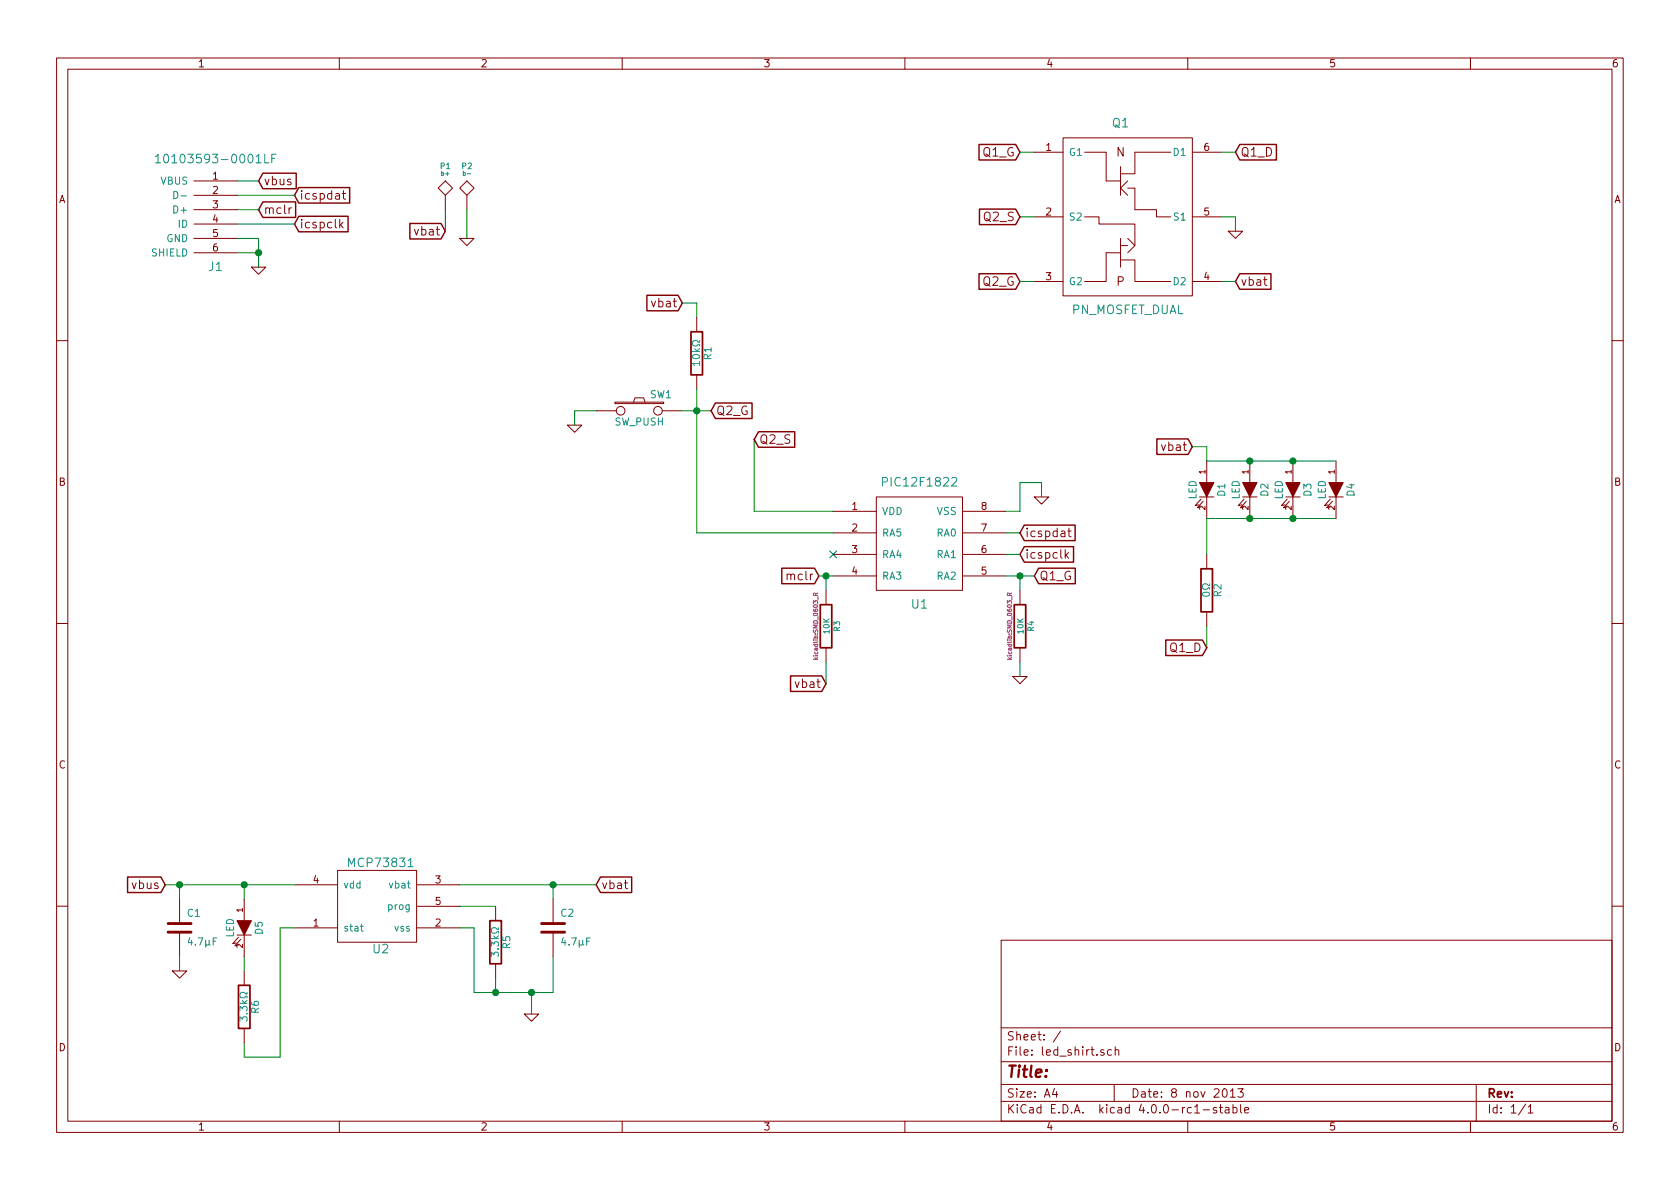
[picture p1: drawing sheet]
EESchema Schematic File Version 2
LIBS:led_shirt-rescue
LIBS:power
LIBS:device
LIBS:transistors
LIBS:conn
LIBS:linear
LIBS:regul
LIBS:74xx
LIBS:cmos4000
LIBS:adc-dac
LIBS:memory
LIBS:xilinx
LIBS:microcontrollers
LIBS:dsp
LIBS:microchip
LIBS:analog_switches
LIBS:motorola
LIBS:texas
LIBS:intel
LIBS:audio
LIBS:interface
LIBS:digital-audio
LIBS:philips
LIBS:display
LIBS:cypress
LIBS:siliconi
LIBS:opto
LIBS:atmel
LIBS:contrib
LIBS:valves
LIBS:noah
LIBS:extra
LIBS:kicadlib
LIBS:led_shirt-cache
EELAYER 25 0
EELAYER END
$Descr A4 11693 8268
encoding utf-8
Sheet 1 1
Title ""
Date "8 nov 2013"
Rev ""
Comp ""
Comment1 ""
Comment2 ""
Comment3 ""
Comment4 ""
$EndDescr
Text GLabel 8300 3100 0    60   Input ~ 0
vbat
Text GLabel 4750 2100 0    60   Input ~ 0
vbat
$Comp
L R-RESCUE-led_shirt R1
U 1 1
P 4850 2450
F 0 "R1" V 4930 2450 50  0000 C CNN
F 1 "10kΩ" V 4850 2450 50  0000 C CNN
F 2 "kicadlib:SMD_0603_R" H 4850 2450 60  0001 C CNN
F 3 "" H 4850 2450 60  0001 C CNN
	1    4850 2450
	1    0    0    -1  
$EndComp
$Comp
L R-RESCUE-led_shirt R2
U 1 1
P 8400 4100
F 0 "R2" V 8480 4100 50  0000 C CNN
F 1 "0Ω" V 8400 4100 50  0000 C CNN
F 2 "kicadlib:SMD_0603_R" H 8400 4100 60  0001 C CNN
F 3 "" H 8400 4100 60  0001 C CNN
	1    8400 4100
	1    0    0    -1  
$EndComp
Text GLabel 5700 4000 0    60   Input ~ 0
mclr
$Comp
L GND-RESCUE-led_shirt #PWR01
U 1 1
P 3250 1650
F 0 "#PWR01" H 3250 1650 30  0001 C CNN
F 1 "GND" H 3250 1580 30  0001 C CNN
F 2 "" H 3250 1650 60  0001 C CNN
F 3 "" H 3250 1650 60  0001 C CNN
	1    3250 1650
	1    0    0    -1  
$EndComp
Text GLabel 3100 1600 0    60   Input ~ 0
vbat
$Comp
L TST P2
U 1 1
P 3250 1450
F 0 "P2" H 3250 1750 40  0000 C CNN
F 1 "b-" H 3250 1700 30  0000 C CNN
F 2 "noah:noah_hole_1" H 3250 1450 60  0001 C CNN
F 3 "" H 3250 1450 60  0001 C CNN
	1    3250 1450
	1    0    0    -1  
$EndComp
$Comp
L TST P1
U 1 1
P 3100 1450
F 0 "P1" H 3100 1750 40  0000 C CNN
F 1 "b+" H 3100 1700 30  0000 C CNN
F 2 "noah:noah_hole_1" H 3100 1450 60  0001 C CNN
F 3 "" H 3100 1450 60  0001 C CNN
	1    3100 1450
	1    0    0    -1  
$EndComp
$Comp
L GND-RESCUE-led_shirt #PWR02
U 1 1
P 7250 3450
F 0 "#PWR02" H 7250 3450 30  0001 C CNN
F 1 "GND" H 7250 3380 30  0001 C CNN
F 2 "" H 7250 3450 60  0001 C CNN
F 3 "" H 7250 3450 60  0001 C CNN
	1    7250 3450
	1    0    0    -1  
$EndComp
Text GLabel 8600 1950 2    60   Input ~ 0
vbat
Text GLabel 4150 6150 2    60   Input ~ 0
vbat
$Comp
L GND-RESCUE-led_shirt #PWR03
U 1 1
P 3700 7050
F 0 "#PWR03" H 3700 7050 30  0001 C CNN
F 1 "GND" H 3700 6980 30  0001 C CNN
F 2 "" H 3700 7050 60  0001 C CNN
F 3 "" H 3700 7050 60  0001 C CNN
	1    3700 7050
	1    0    0    -1  
$EndComp
$Comp
L C-RESCUE-led_shirt C2
U 1 1
P 3850 6450
F 0 "C2" H 3900 6550 50  0000 L CNN
F 1 "4.7µF" H 3900 6350 50  0000 L CNN
F 2 "kicadlib:SMD_0603_R" H 3850 6450 60  0001 C CNN
F 3 "" H 3850 6450 60  0001 C CNN
	1    3850 6450
	1    0    0    -1  
$EndComp
$Comp
L R-RESCUE-led_shirt R5
U 1 1
P 3450 6550
F 0 "R5" V 3530 6550 50  0000 C CNN
F 1 "3.3kΩ" V 3450 6550 50  0000 C CNN
F 2 "kicadlib:SMD_0603_R" H 3450 6550 60  0001 C CNN
F 3 "" H 3450 6550 60  0001 C CNN
	1    3450 6550
	1    0    0    -1  
$EndComp
$Comp
L R-RESCUE-led_shirt R6
U 1 1
P 1700 7000
F 0 "R6" V 1780 7000 50  0000 C CNN
F 1 "3.3kΩ" V 1700 7000 50  0000 C CNN
F 2 "kicadlib:SMD_0603_R" H 1700 7000 60  0001 C CNN
F 3 "" H 1700 7000 60  0001 C CNN
	1    1700 7000
	1    0    0    -1  
$EndComp
$Comp
L LED-RESCUE-led_shirt D5
U 1 1
P 1700 6450
F 0 "D5" H 1700 6550 50  0000 C CNN
F 1 "LED" H 1700 6350 50  0000 C CNN
F 2 "kicadlib:SMD_0603_LED" H 1700 6450 60  0001 C CNN
F 3 "" H 1700 6450 60  0001 C CNN
	1    1700 6450
	0    1    1    0   
$EndComp
$Comp
L C-RESCUE-led_shirt C1
U 1 1
P 1250 6450
F 0 "C1" H 1300 6550 50  0000 L CNN
F 1 "4.7µF" H 1300 6350 50  0000 L CNN
F 2 "kicadlib:SMD_0603_R" H 1250 6450 60  0001 C CNN
F 3 "" H 1250 6450 60  0001 C CNN
	1    1250 6450
	1    0    0    -1  
$EndComp
$Comp
L GND-RESCUE-led_shirt #PWR04
U 1 1
P 1250 6750
F 0 "#PWR04" H 1250 6750 30  0001 C CNN
F 1 "GND" H 1250 6680 30  0001 C CNN
F 2 "" H 1250 6750 60  0001 C CNN
F 3 "" H 1250 6750 60  0001 C CNN
	1    1250 6750
	1    0    0    -1  
$EndComp
Text GLabel 1150 6150 0    60   Input ~ 0
vbus
$Comp
L GND-RESCUE-led_shirt #PWR05
U 1 1
P 1800 1850
F 0 "#PWR05" H 1800 1850 30  0001 C CNN
F 1 "GND" H 1800 1780 30  0001 C CNN
F 2 "" H 1800 1850 60  0001 C CNN
F 3 "" H 1800 1850 60  0001 C CNN
	1    1800 1850
	1    0    0    -1  
$EndComp
Text GLabel 1800 1250 2    60   Input ~ 0
vbus
$Comp
L 10103593-0001LF J1
U 1 1
P 1500 1450
F 0 "J1" H 1500 1050 60  0000 C CNN
F 1 "10103593-0001LF" H 1500 1800 60  0000 C CNN
F 2 "kicadlib:usb_micro_b_smt" H 1500 1450 60  0001 C CNN
F 3 "" H 1500 1450 60  0001 C CNN
	1    1500 1450
	1    0    0    -1  
$EndComp
$Comp
L MCP73831 U2
U 1 1
P 2650 6300
F 0 "U2" H 2650 6000 60  0000 C CNN
F 1 "MCP73831" H 2650 6600 60  0000 C CNN
F 2 "kicadlib:MCP73831" H 2650 6300 60  0001 C CNN
F 3 "" H 2650 6300 60  0001 C CNN
	1    2650 6300
	1    0    0    -1  
$EndComp
$Comp
L PIC12F1822 U1
U 1 1
P 6400 3750
F 0 "U1" H 6400 3300 60  0000 C CNN
F 1 "PIC12F1822" H 6400 4150 60  0000 C CNN
F 2 "noah:PIC12F1822-SOIC-8" H 6450 3700 60  0001 C CNN
F 3 "" H 6450 3700 60  0000 C CNN
	1    6400 3750
	1    0    0    -1  
$EndComp
$Comp
L R-RESCUE-led_shirt R3
U 1 1
P 5750 4350
F 0 "R3" V 5830 4350 40  0000 C CNN
F 1 "10K" V 5757 4351 40  0000 C CNN
F 2 "kicadlib:SMD_0603_R" V 5680 4350 30  0000 C CNN
F 3 "~" H 5750 4350 30  0000 C CNN
	1    5750 4350
	1    0    0    -1  
$EndComp
Text GLabel 5750 4750 0    60   Input ~ 0
vbat
$Comp
L R-RESCUE-led_shirt R4
U 1 1
P 7100 4350
F 0 "R4" V 7180 4350 40  0000 C CNN
F 1 "10K" V 7107 4351 40  0000 C CNN
F 2 "kicadlib:SMD_0603_R" V 7030 4350 30  0000 C CNN
F 3 "~" H 7100 4350 30  0000 C CNN
	1    7100 4350
	1    0    0    -1  
$EndComp
$Comp
L LED-RESCUE-led_shirt D1
U 1 1
P 8400 3400
F 0 "D1" H 8400 3500 50  0000 C CNN
F 1 "LED" H 8400 3300 50  0000 C CNN
F 2 "kicadlib:plcc2" H 8400 3400 60  0001 C CNN
F 3 "" H 8400 3400 60  0001 C CNN
	1    8400 3400
	0    1    1    0   
$EndComp
$Comp
L LED-RESCUE-led_shirt D2
U 1 1
P 8700 3400
F 0 "D2" H 8700 3500 50  0000 C CNN
F 1 "LED" H 8700 3300 50  0000 C CNN
F 2 "kicadlib:plcc2" H 8700 3400 60  0001 C CNN
F 3 "" H 8700 3400 60  0001 C CNN
	1    8700 3400
	0    1    1    0   
$EndComp
$Comp
L LED-RESCUE-led_shirt D3
U 1 1
P 9000 3400
F 0 "D3" H 9000 3500 50  0000 C CNN
F 1 "LED" H 9000 3300 50  0000 C CNN
F 2 "kicadlib:plcc2" H 9000 3400 60  0001 C CNN
F 3 "" H 9000 3400 60  0001 C CNN
	1    9000 3400
	0    1    1    0   
$EndComp
$Comp
L LED-RESCUE-led_shirt D4
U 1 1
P 9300 3400
F 0 "D4" H 9300 3500 50  0000 C CNN
F 1 "LED" H 9300 3300 50  0000 C CNN
F 2 "kicadlib:plcc2" H 9300 3400 60  0001 C CNN
F 3 "" H 9300 3400 60  0001 C CNN
	1    9300 3400
	0    1    1    0   
$EndComp
Wire Wire Line
	5700 4000 5800 4000
Wire Wire Line
	7250 3450 7250 3350
Wire Wire Line
	7250 3350 7100 3350
Wire Wire Line
	7100 3350 7100 3550
Wire Wire Line
	7100 3550 7000 3550
Connection ~ 3850 6150
Wire Wire Line
	3200 6150 4150 6150
Connection ~ 3450 6900
Wire Wire Line
	3700 6900 3700 7050
Wire Wire Line
	3450 6900 3450 6800
Wire Wire Line
	3300 6450 3300 6900
Wire Wire Line
	3300 6450 3200 6450
Wire Wire Line
	1700 7250 1700 7350
Wire Wire Line
	1700 7350 1950 7350
Wire Wire Line
	1950 7350 1950 6450
Wire Wire Line
	1950 6450 2050 6450
Connection ~ 1700 6150
Wire Wire Line
	1700 6150 1700 6250
Wire Wire Line
	1250 6250 1250 6150
Wire Wire Line
	1650 1750 1800 1750
Wire Wire Line
	1650 1250 1800 1250
Wire Wire Line
	1650 1650 1800 1650
Wire Wire Line
	1800 1650 1800 1850
Connection ~ 1800 1750
Wire Wire Line
	1250 6650 1250 6750
Connection ~ 1250 6150
Wire Wire Line
	1150 6150 2050 6150
Wire Wire Line
	1700 6750 1700 6650
Wire Wire Line
	3200 6300 3450 6300
Wire Wire Line
	3850 6150 3850 6250
Wire Wire Line
	3850 6900 3850 6650
Wire Wire Line
	3300 6900 3850 6900
Connection ~ 3700 6900
Wire Wire Line
	5250 3550 5800 3550
Wire Wire Line
	3100 1450 3100 1600
Wire Wire Line
	3250 1450 3250 1650
Wire Wire Line
	8400 4500 8400 4350
Wire Wire Line
	8400 3600 8400 3850
Wire Wire Line
	5750 4750 5750 4600
Wire Wire Line
	5750 4100 5750 4000
Connection ~ 5750 4000
Wire Wire Line
	8300 3100 8400 3100
Wire Wire Line
	8400 3100 8400 3200
Wire Wire Line
	8400 3200 9300 3200
Connection ~ 8700 3200
Connection ~ 9000 3200
Wire Wire Line
	8400 3600 9300 3600
Connection ~ 9000 3600
Connection ~ 8700 3600
NoConn ~ 5800 3850
$Comp
L SW_PUSH SW1
U 1 1
P 4450 2850
F 0 "SW1" H 4600 2960 50  0000 C CNN
F 1 "SW_PUSH" H 4450 2770 50  0000 C CNN
F 2 "noah:SW_PB_4PIN_SMT_real" H 4450 2850 60  0001 C CNN
F 3 "" H 4450 2850 60  0001 C CNN
	1    4450 2850
	1    0    0    -1  
$EndComp
Wire Wire Line
	4750 2850 4950 2850
$Comp
L GND-RESCUE-led_shirt #PWR06
U 1 1
P 4000 2950
F 0 "#PWR06" H 4000 2950 30  0001 C CNN
F 1 "GND" H 4000 2880 30  0001 C CNN
F 2 "" H 4000 2950 60  0001 C CNN
F 3 "" H 4000 2950 60  0001 C CNN
	1    4000 2950
	1    0    0    -1  
$EndComp
Connection ~ 4850 2850
Wire Wire Line
	4000 2850 4150 2850
Wire Wire Line
	5250 3050 5250 3550
Wire Wire Line
	4850 3700 5800 3700
Text GLabel 1800 1450 2    60   Input ~ 0
mclr
Text GLabel 7100 3700 2    60   Input ~ 0
icspdat
Text GLabel 7100 3850 2    60   Input ~ 0
icspclk
Wire Wire Line
	7100 3700 7000 3700
Wire Wire Line
	7100 3850 7000 3850
Text GLabel 2050 1350 2    60   Input ~ 0
icspdat
Text GLabel 2050 1550 2    60   Input ~ 0
icspclk
Wire Wire Line
	2050 1350 1650 1350
Wire Wire Line
	1800 1450 1650 1450
Wire Wire Line
	1650 1550 2050 1550
$Comp
L PN_MOSFET_DUAL Q1
U 1 1
P 7850 1500
F 0 "Q1" H 7800 2150 60  0000 C CNN
F 1 "PN_MOSFET_DUAL" H 7850 850 60  0000 C CNN
F 2 "kicadlib:SMD_SOT23-6" H 7800 1500 60  0001 C CNN
F 3 "" H 7800 1500 60  0000 C CNN
	1    7850 1500
	1    0    0    -1  
$EndComp
Text GLabel 7200 4000 2    60   Input ~ 0
Q1_G
Text GLabel 8400 4500 0    60   Input ~ 0
Q1_D
Text GLabel 4950 2850 2    60   Input ~ 0
Q2_G
Text GLabel 5250 3050 2    60   Input ~ 0
Q2_S
Text GLabel 8600 1050 2    60   Input ~ 0
Q1_D
Text GLabel 7100 1050 0    60   Input ~ 0
Q1_G
Text GLabel 7100 1950 0    60   Input ~ 0
Q2_G
Text GLabel 7100 1500 0    60   Input ~ 0
Q2_S
Wire Wire Line
	7100 1050 7200 1050
Wire Wire Line
	7200 1500 7100 1500
Wire Wire Line
	7100 1950 7200 1950
Wire Wire Line
	8500 1500 8600 1500
Wire Wire Line
	8600 1050 8500 1050
Wire Wire Line
	8500 1950 8600 1950
Wire Wire Line
	4000 2950 4000 2850
Wire Wire Line
	4750 2100 4850 2100
Wire Wire Line
	4850 2100 4850 2200
Wire Wire Line
	4850 2700 4850 3700
$Comp
L GND-RESCUE-led_shirt #PWR07
U 1 1
P 8600 1600
F 0 "#PWR07" H 8600 1600 30  0001 C CNN
F 1 "GND" H 8600 1530 30  0001 C CNN
F 2 "" H 8600 1600 60  0000 C CNN
F 3 "" H 8600 1600 60  0000 C CNN
	1    8600 1600
	1    0    0    -1  
$EndComp
Wire Wire Line
	8600 1500 8600 1600
$Comp
L GND-RESCUE-led_shirt #PWR08
U 1 1
P 7100 4700
F 0 "#PWR08" H 7100 4700 30  0001 C CNN
F 1 "GND" H 7100 4630 30  0001 C CNN
F 2 "" H 7100 4700 60  0000 C CNN
F 3 "" H 7100 4700 60  0000 C CNN
	1    7100 4700
	1    0    0    -1  
$EndComp
Wire Wire Line
	7100 4700 7100 4600
Wire Wire Line
	7100 4100 7100 4000
Wire Wire Line
	7000 4000 7200 4000
Connection ~ 7100 4000
$EndSCHEMATC
